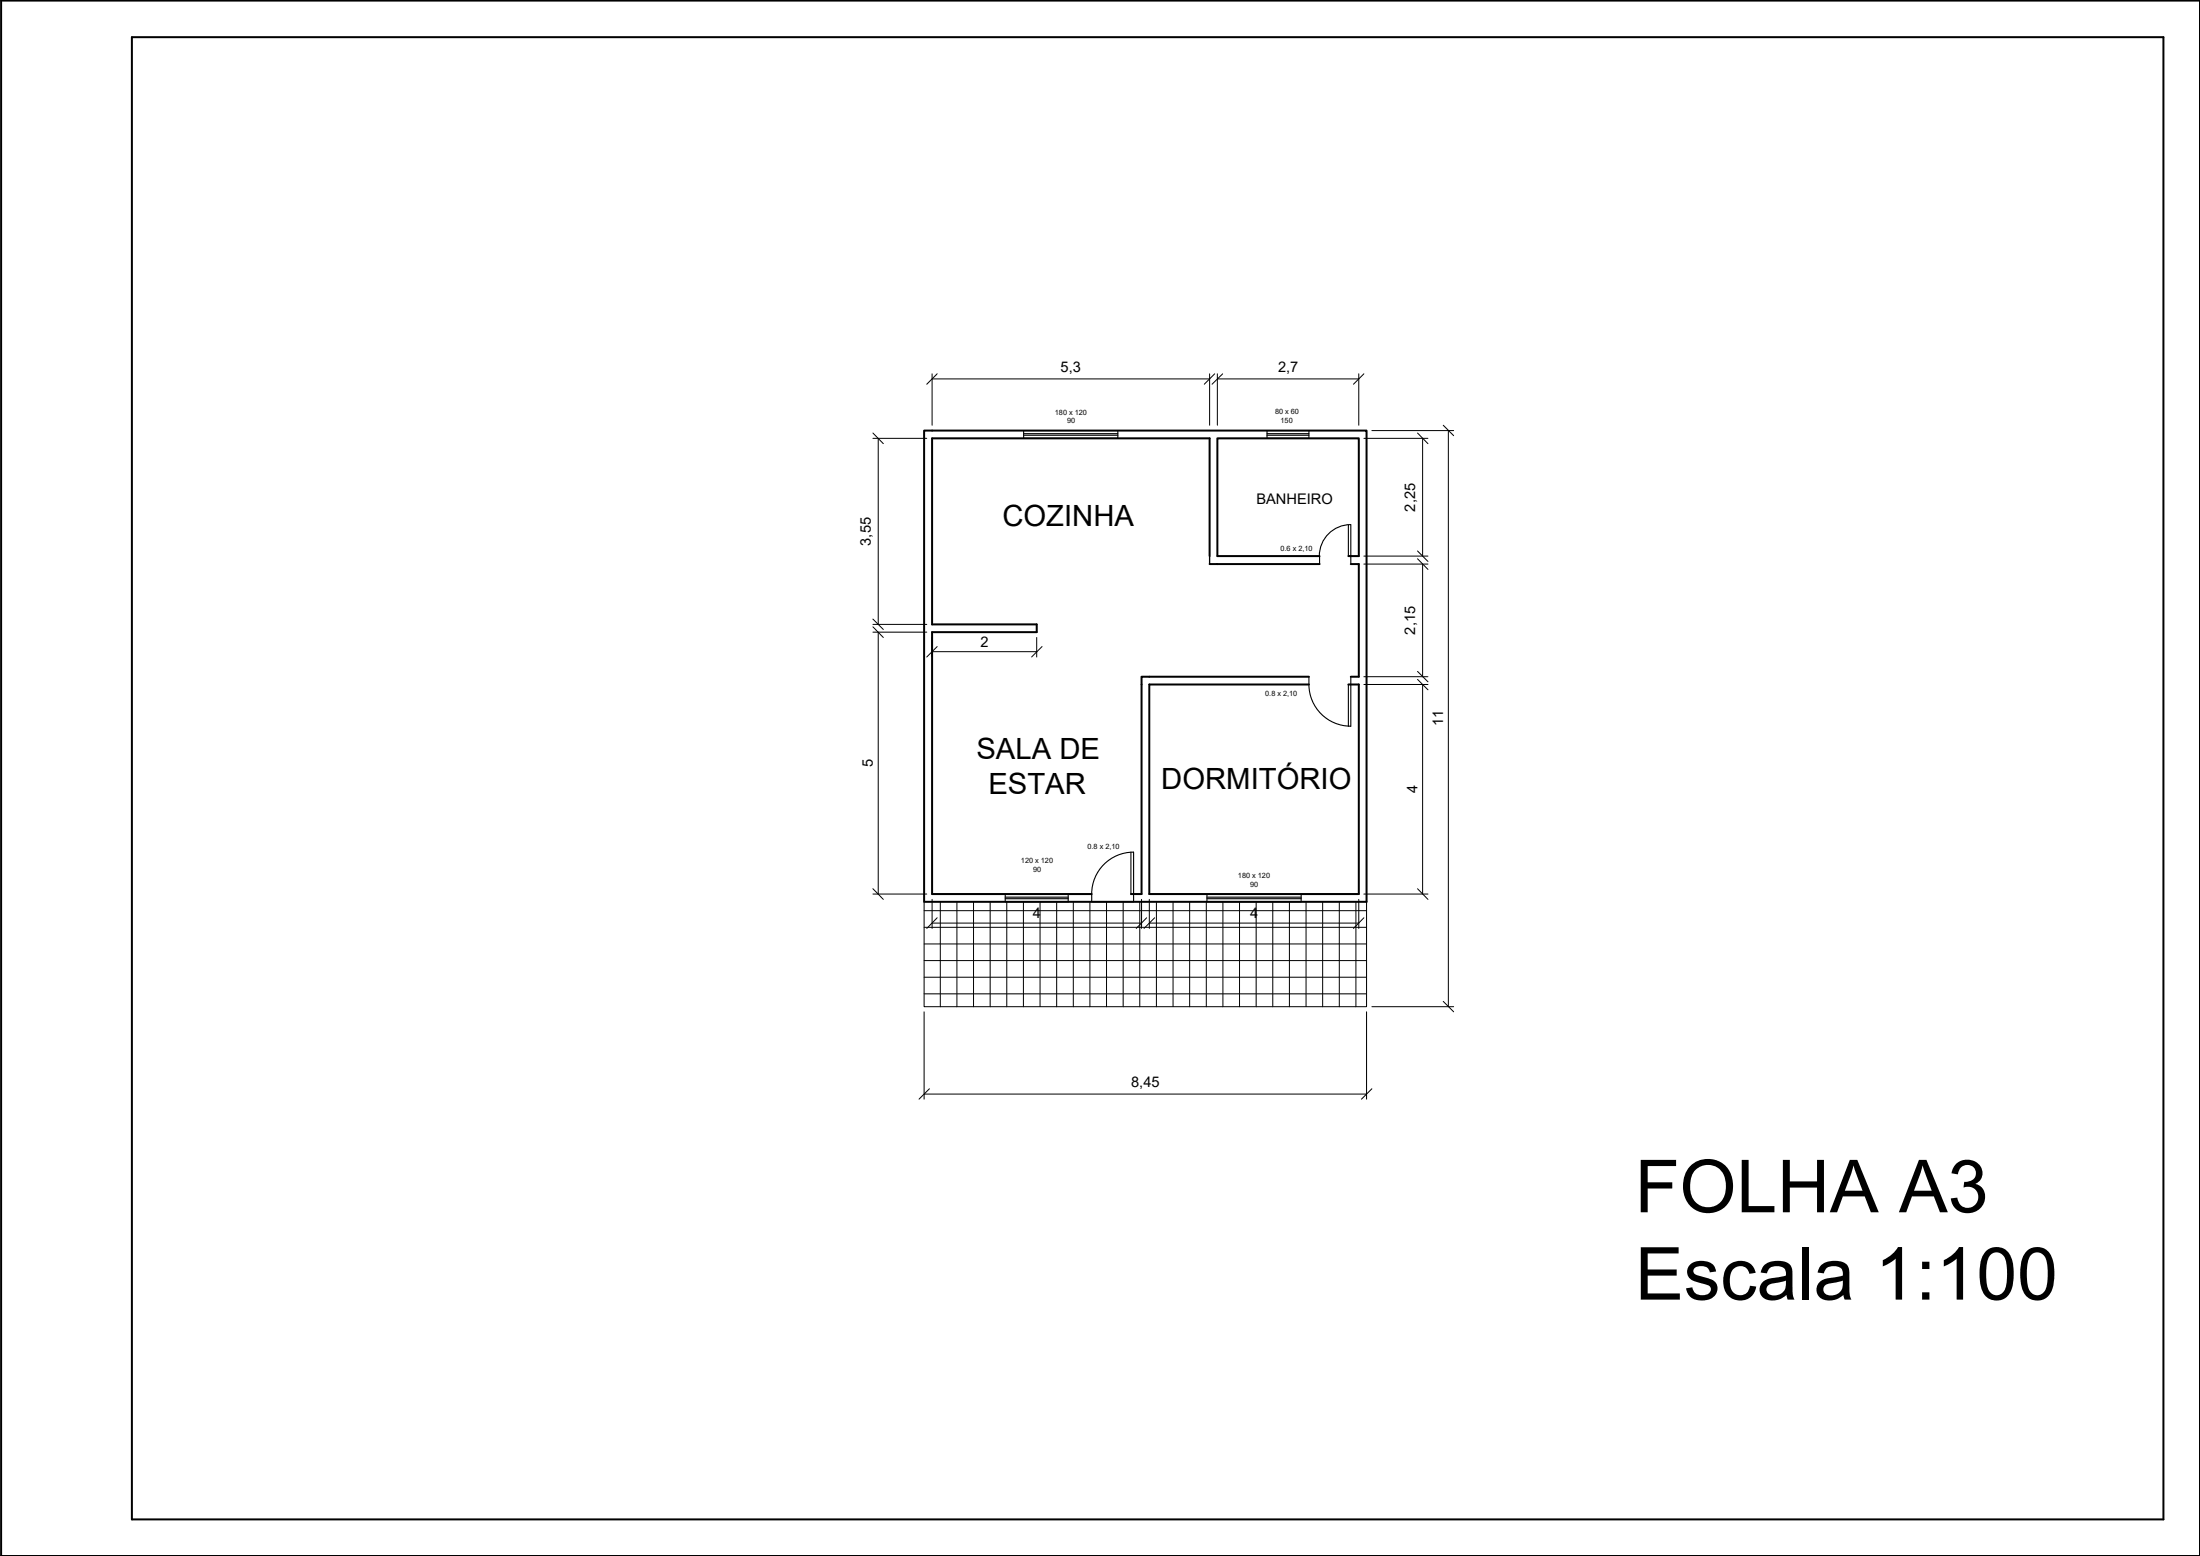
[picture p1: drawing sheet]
<svg xmlns="http://www.w3.org/2000/svg" width="420mm" height="297mm" viewBox="0 0 420 297" stroke-linecap="round" stroke-linejoin="round" font-family="sans-serif">
<!-- layer: Paredes -->
<path d="M.2 .1h420v296.9h-420zM25.2 7.1h388v283h-388zM176.5 82.2h84.5v90h-84.5zM231 106.2v-22.5h-53v35.5h20v1.5h-20v50h30.5M231 107.7h21M252 106.2h-19.5v-22.5h27v22.5h-2M258 107.7h1.5v21.5h-1.5M250 129.2h-32v41.5h-2M250 130.7h-30.5v40h40v-40h-2" fill="none" stroke="#000" stroke-width=".38"/>
<!-- layer: Detalhes e Hachuras -->
<g fill="none" stroke="#000" stroke-width=".19">
<path d="M176.5 172.2v20h84.5v-20M176.5 173.8h84.5M176.5 177h84.5M179.6 172.2v20M182.8 172.2v20M185.9 172.2v20M189.1 172.2v20M192.3 172.2v20M195.5 172.2v20M198.6 172.2v20M201.8 172.2v20M205 172.2v20"/>
<path d="M208.2 172.2v20M211.3 172.2v20M214.5 172.2v20M217.7 172.2v20M220.9 172.2v20M224 172.2v20M227.2 172.2v20M230.4 172.2v20M233.6 172.2v20M236.7 172.2v20M239.9 172.2v20M243.1 172.2v20"/>
<path d="M246.3 172.2v20M249.4 172.2v20M252.6 172.2v20M255.8 172.2v20M259 172.2v20M176.5 180.2h84.5M176.5 183.4h84.5M176.5 186.5h84.5M176.5 189.7h84.5"/>
</g>
<!-- layer: 0 -->
<path d="M231 106.2v1.5" fill="none" stroke="#000" stroke-width=".25"/>
<!-- layer: Portas Janelas -->
<g fill="none" stroke="#000" stroke-width=".21">
<path d="M195.5 82.2h18v1.5h-18zM195.5 82.8h18M195.5 83.1h18M242 82.2h8v1.5h-8zM242 82.8h8M242 83.1h8M252 106.1a6 6 0 0 1 6-6v6.1M252 106.2v1.5M257.5 100.2v6h.5v1.5M250 130.6a8 8 0 0 0 8 8M250 129.2v1.5M258 129.2v9.5"/>
<path d="M258 130.7h-.5v8M192 170.7h12v1.5h-12zM192 171.6h12M192 171.3h12M208.5 170.7a8 8 0 0 1 8-8v9.5h-8v-1.5M216 162.7v8h.5M230.5 170.7h18v1.5h-18zM230.5 171.6h18M230.5 171.3h18"/>
</g>
<!-- layer: Cotas -->
<g fill="none" stroke="#000" stroke-width=".19">
<path d="M178 71.4v9.8M178 72.3h53M231 71.4v9.8M232.5 72.3h27M232.5 71.4v9.8M259.5 71.4v9.8M166.7 83.7h10.3M167.7 83.7v35.5M260.5 83.7h12.2M262 82.2h15.6M271.7 83.7v22.5M276.6 82.2v110"/>
<path d="M166.7 119.2h10.3M260.5 106.2h12.2M260.5 107.7h12.2M271.7 107.7v21.5M166.7 120.7h10.3M167.7 120.7v50M178 121.7v3.7M178 124.4h20M198 121.7v3.7M260.5 130.7h12.2M260.5 129.2h12.2M271.7 130.7v40"/>
<path d="M166.7 170.7h10.3M178 171.7v5.5M178 176.2h40M218 171.7v5.5M219.5 176.2h40M219.5 171.7v5.5M259.5 171.7v5.5M260.5 170.7h12.2M176.5 193.2v16.6M261 193.2v16.6M262 192.2h15.6M176.5 208.9h84.5"/>
</g>
<!-- layer: 0 -->
<g fill="none" stroke="#000" stroke-width=".19">
<path d="M179 71.4l-2 1.9M232 71.4l-2 1.9M233.5 71.4l-2 1.9M260.5 71.4l-2 1.9M166.7 82.7l2 2M270.7 82.7l2 2M275.6 81.2l2 2M166.7 119.7l2 2M166.7 118.2l2 2M270.7 105.2l2 2M270.7 106.7l2 2M179 123.4l-2 2"/>
<path d="M199 123.4l-2 2M270.7 129.7l2 2M270.7 128.2l2 2M166.7 169.7l2 2M179 175.2l-2 2M219 175.2l-2 2M220.5 175.2l-2 2M260.5 175.2l-2 2M270.7 169.7l2 2M275.6 191.2l2 2M177.5 207.8l-2 2M262 207.8l-2 2"/>
</g>
<g font-size="14">
<text x="312.2" y="231.4">FOLHA A3</text>
<text x="312.3" y="248.1">Escala 1:100</text>
</g>
<g font-size="5.6">
<text x="191.4" y="100.5">COZINHA</text>
<text x="186.5" y="144.9">SALA DE</text>
<text x="188.8" y="151.7">ESTAR</text>
<text x="221.8" y="150.6">DORMITÓRIO</text>
</g>
<g font-size="2.8">
<text x="202.6" y="70.9">5,3</text>
<text x="244.1" y="70.9">2,7</text>
<text x="239.9" y="96.2">BANHEIRO</text>
<text x="270.3" y="97.6" transform="rotate(-90 270.3 97.6)">2,25</text>
<text x="166.3" y="104.2" transform="rotate(-90 166.3 104.2)">3,55</text>
<text x="187.2" y="123.4">2</text>
<text x="270.3" y="121.1" transform="rotate(-90 270.3 121.1)">2,15</text>
<text x="275.6" y="138.6" transform="rotate(-90 275.6 138.6)">11</text>
<text x="166.7" y="146.5" transform="rotate(-90 166.7 146.5)">5</text>
<text x="270.7" y="151.4" transform="rotate(-90 270.7 151.4)">4</text>
<text x="197.3" y="175.2">4</text>
<text x="238.8" y="175.2">4</text>
<text x="216" y="207.5">8,45</text>
</g>
<g font-size="1.4">
<text x="201.5" y="79.2">180 x 120</text>
<text x="203.8" y="80.8">90</text>
<text x="243.5" y="79">80 x 60</text>
<text x="244.6" y="80.7">150</text>
<text x="244.6" y="105.1">0.6 x 2,10</text>
<text x="241.6" y="132.9">0.8 x 2,10</text>
<text x="195" y="164.8">120 x 120</text>
<text x="197.3" y="166.4">90</text>
<text x="207.7" y="162.1">0.8 x 2,10</text>
<text x="236.4" y="167.6">180 x 120</text>
<text x="238.8" y="169.3">90</text>
</g>
</svg>
